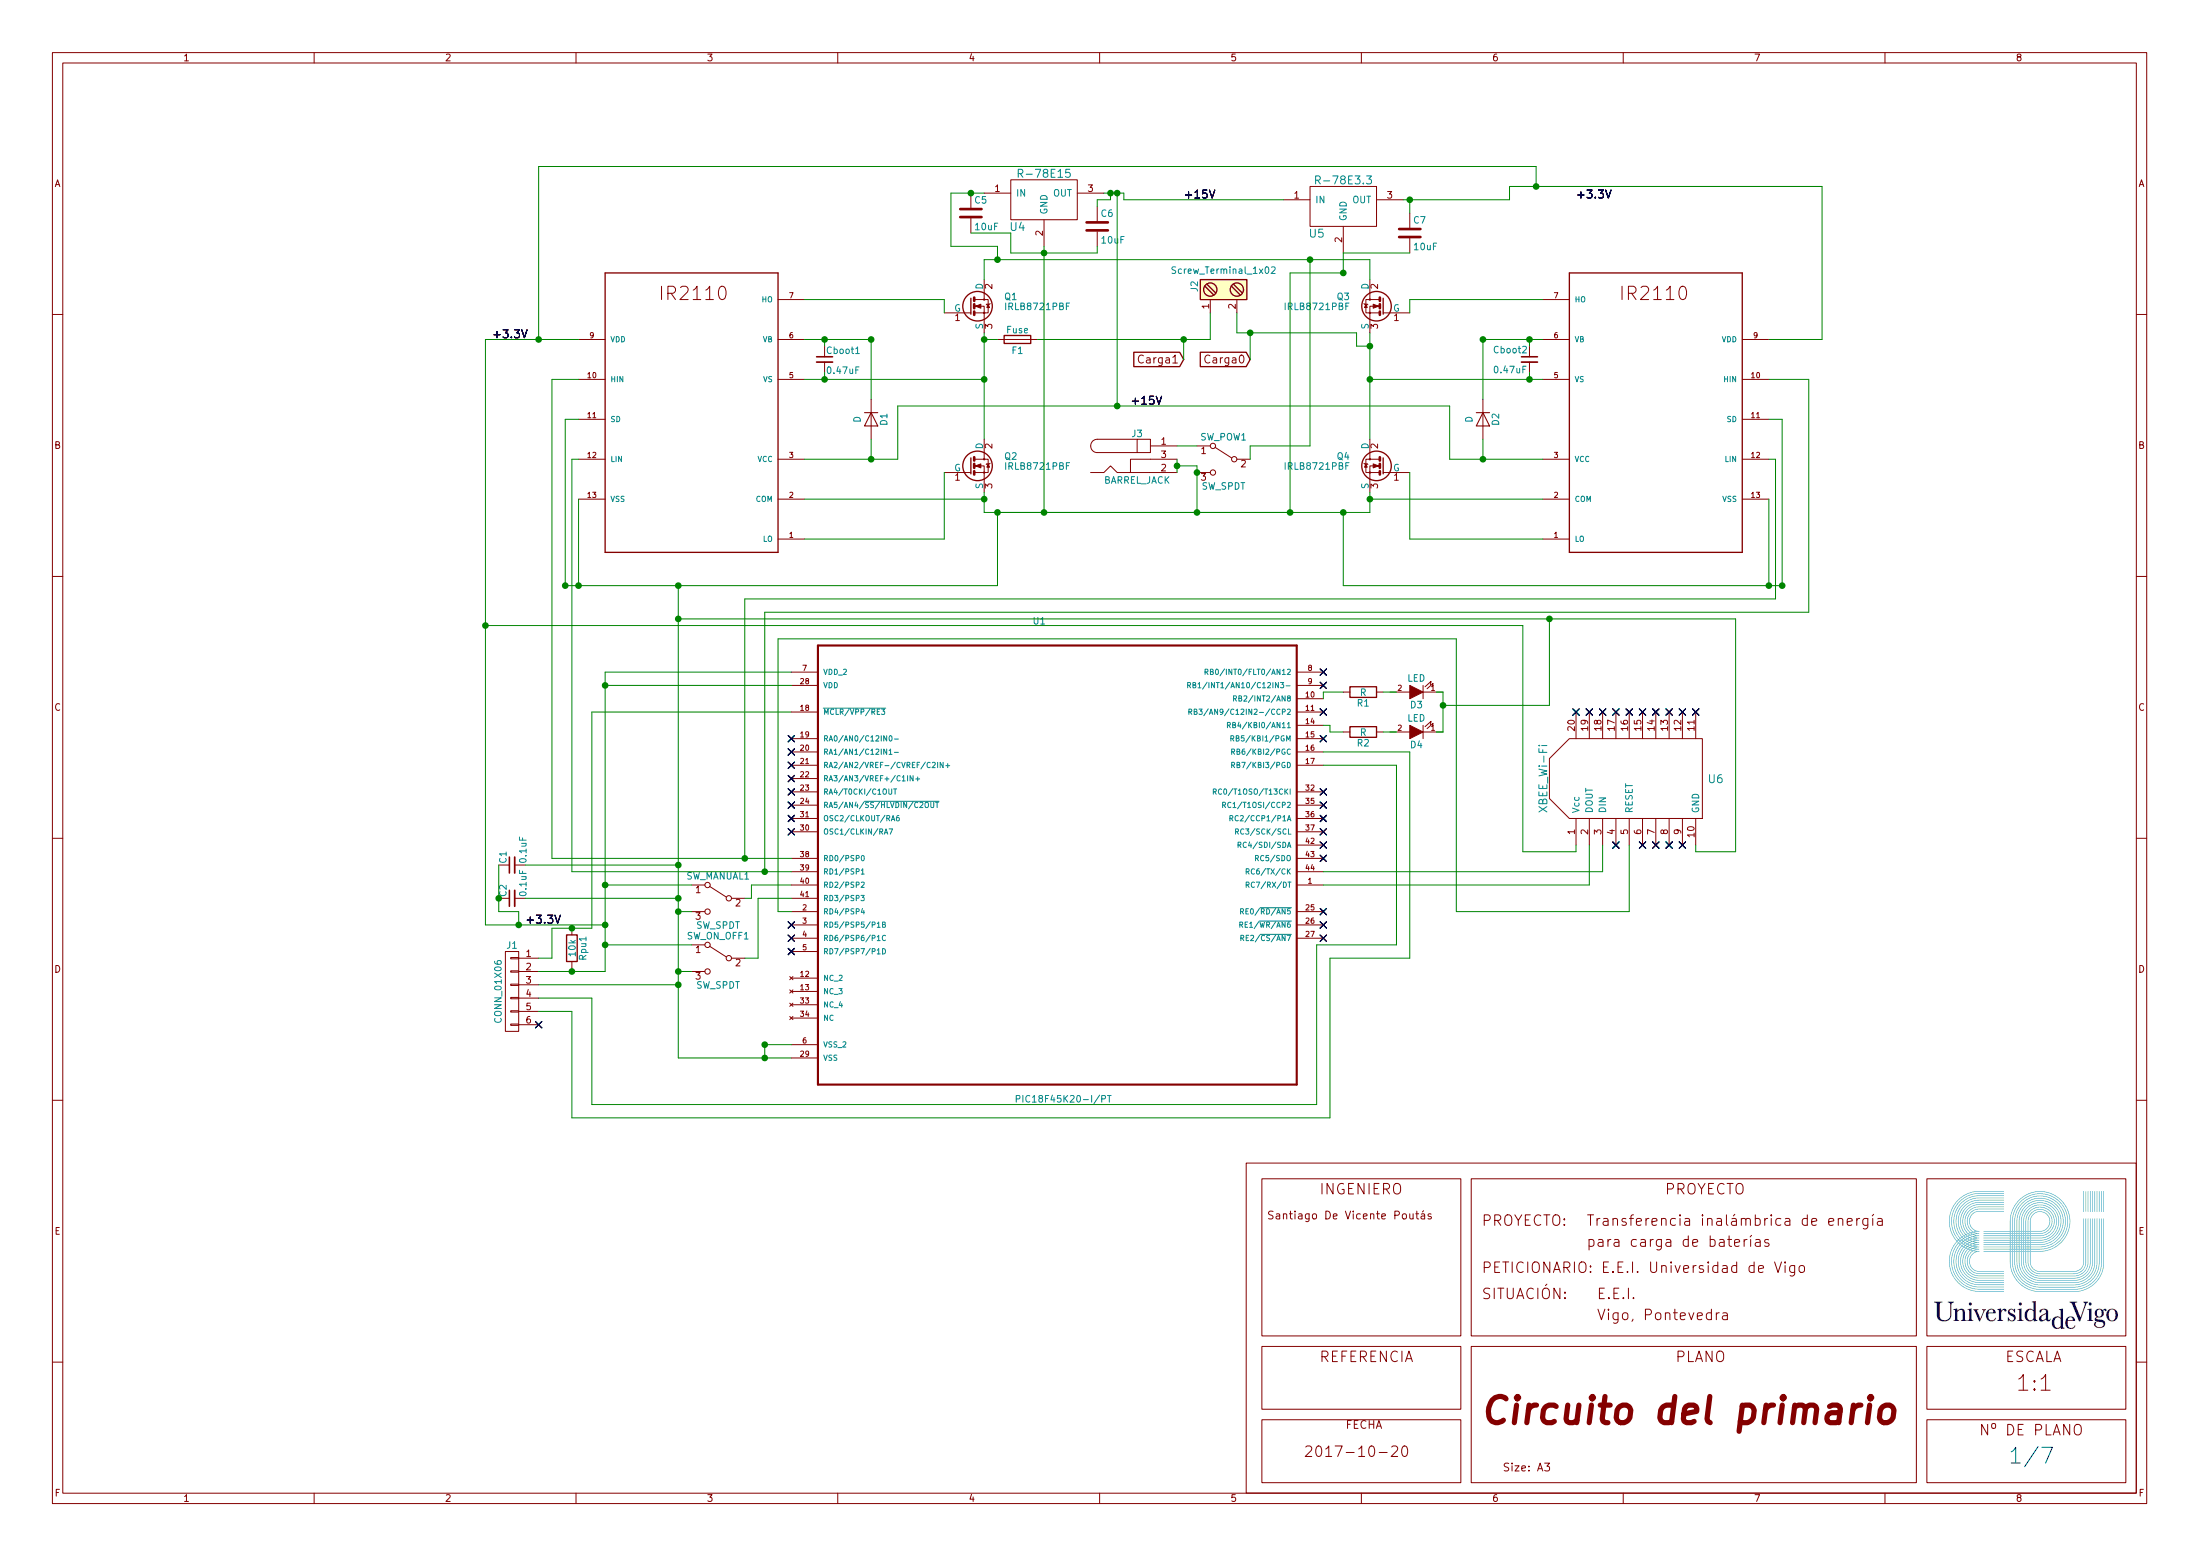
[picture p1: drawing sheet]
EESchema Schematic File Version 2
LIBS:tfg-rescue
LIBS:power
LIBS:device
LIBS:transistors
LIBS:conn
LIBS:linear
LIBS:regul
LIBS:74xx
LIBS:cmos4000
LIBS:adc-dac
LIBS:memory
LIBS:xilinx
LIBS:microcontrollers
LIBS:dsp
LIBS:microchip
LIBS:analog_switches
LIBS:motorola
LIBS:texas
LIBS:intel
LIBS:audio
LIBS:interface
LIBS:digital-audio
LIBS:philips
LIBS:display
LIBS:cypress
LIBS:siliconi
LIBS:opto
LIBS:atmel
LIBS:contrib
LIBS:valves
LIBS:IR2110
LIBS:ITFP260N
LIBS:PIC18F45K20-I_PT
LIBS:pickit3
LIBS:r-78exx
LIBS:switches
LIBS:xbee_wi-fi
LIBS:irlb8721pbf
LIBS:tfg-cache
EELAYER 25 0
EELAYER END
$Descr A3 16535 11693
encoding utf-8
Sheet 1 2
Title "Circuito del primario"
Date "2017-10-20"
Rev ""
Comp ""
Comment1 ""
Comment2 ""
Comment3 ""
Comment4 ""
$EndDescr
$Comp
L IR2110 U2
U 1 1
P 5250 3050
F 0 "U2" H 5250 3050 50  0001 L BNN
F 1 "IR2110" H 5250 3050 50  0001 L BNN
F 2 "Housings_DIP:DIP-14_W7.62mm" H 5250 3050 50  0001 L BNN
F 3 "DIP-14 International Rectifier" H 5250 3050 50  0001 L BNN
F 4 "High and Low Side Driver%2C All High Voltage Pins On One Side%2C Separate Logic and Power Ground%2C Shut-Down" H 5250 3050 50  0001 L BNN "Description"
F 5 "IR2110" H 5250 3050 50  0001 L BNN "MP"
F 6 "Unavailable" H 5250 3050 50  0001 L BNN "Availability"
F 7 "International Rectifier" H 5250 3050 50  0001 L BNN "MF"
F 8 "2.97 USD" H 5250 3050 50  0001 L BNN "Price"
	1    5250 3050
	1    0    0    -1  
$EndComp
$Comp
L IR2110 U3
U 1 1
P 12400 3050
F 0 "U3" H 12400 3050 50  0001 L BNN
F 1 "IR2110" H 12400 3050 50  0001 L BNN
F 2 "Housings_DIP:DIP-14_W7.62mm" H 12400 3050 50  0001 L BNN
F 3 "DIP-14 International Rectifier" H 12400 3050 50  0001 L BNN
F 4 "High and Low Side Driver%2C All High Voltage Pins On One Side%2C Separate Logic and Power Ground%2C Shut-Down" H 12400 3050 50  0001 L BNN "Description"
F 5 "IR2110" H 12400 3050 50  0001 L BNN "MP"
F 6 "Unavailable" H 12400 3050 50  0001 L BNN "Availability"
F 7 "International Rectifier" H 12400 3050 50  0001 L BNN "MF"
F 8 "2.97 USD" H 12400 3050 50  0001 L BNN "Price"
	1    12400 3050
	-1   0    0    -1  
$EndComp
$Comp
L C_Small Cboot2
U 1 1
P 11500 2700
F 0 "Cboot2" H 11225 2775 50  0000 L CNN
F 1 "0.47uF" H 11225 2625 50  0000 L CNN
F 2 "Capacitors_SMD:C_1206_HandSoldering" H 11500 2700 50  0001 C CNN
F 3 "" H 11500 2700 50  0001 C CNN
	1    11500 2700
	1    0    0    -1  
$EndComp
$Comp
L C_Small Cboot1
U 1 1
P 6200 2700
F 0 "Cboot1" H 6210 2770 50  0000 L CNN
F 1 "0.47uF" H 6210 2620 50  0000 L CNN
F 2 "Capacitors_SMD:C_1206_HandSoldering" H 6200 2700 50  0001 C CNN
F 3 "" H 6200 2700 50  0001 C CNN
	1    6200 2700
	1    0    0    -1  
$EndComp
$Comp
L D D1
U 1 1
P 6550 3150
F 0 "D1" H 6550 3250 50  0000 C CNN
F 1 "D" H 6550 3050 50  0000 C CNN
F 2 "Diodes_THT:D_DO-35_SOD27_P5.08mm_Vertical_AnodeUp" H 6550 3150 50  0001 C CNN
F 3 "" H 6550 3150 50  0001 C CNN
	1    6550 3150
	0    1    1    0   
$EndComp
$Comp
L D D2
U 1 1
P 11150 3150
F 0 "D2" H 11150 3250 50  0000 C CNN
F 1 "D" H 11150 3050 50  0000 C CNN
F 2 "Diodes_THT:D_DO-35_SOD27_P5.08mm_Vertical_AnodeUp" H 11150 3150 50  0001 C CNN
F 3 "" H 11150 3150 50  0001 C CNN
	1    11150 3150
	0    1    1    0   
$EndComp
$Comp
L PIC18F45K20-I/PT U1
U 1 1
P 7950 6350
F 0 "U1" H 7764 8009 50  0000 L BNN
F 1 "PIC18F45K20-I/PT" H 7629 4416 50  0000 L BNN
F 2 "componentesGIT:PIC18F45K20" H 7950 6350 50  0001 L BNN
F 3 "2.16 USD" H 7950 6350 50  0001 L BNN
F 4 "TQFP-44 10x10x1mm Tray%2C 32KB%2C Flash%2C 1536bytes-RAM%2C 36I/O%2C 8-Bit nanoWatt" H 7950 6350 50  0001 L BNN "Description"
F 5 "TQFP-44 Microchip" H 7950 6350 50  0001 L BNN "Package"
F 6 "Microchip" H 7950 6350 50  0001 L BNN "MF"
F 7 "Good" H 7950 6350 50  0001 L BNN "Availability"
F 8 "PIC18F45K20-I/PT" H 7950 6350 50  0001 L BNN "MP"
	1    7950 6350
	1    0    0    -1  
$EndComp
$Comp
L C_Small C2
U 1 1
P 3850 6750
F 0 "C2" H 3860 6820 50  0000 L CNN
F 1 "0.1uF" H 3860 6670 50  0000 L CNN
F 2 "Capacitors_SMD:C_1206_HandSoldering" H 3850 6750 50  0001 C CNN
F 3 "" H 3850 6750 50  0001 C CNN
	1    3850 6750
	0    -1   -1   0   
$EndComp
$Comp
L C_Small C1
U 1 1
P 3850 6500
F 0 "C1" H 3860 6570 50  0000 L CNN
F 1 "0.1uF" H 3860 6420 50  0000 L CNN
F 2 "Capacitors_SMD:C_1206_HandSoldering" H 3850 6500 50  0001 C CNN
F 3 "" H 3850 6500 50  0001 C CNN
	1    3850 6500
	0    -1   -1   0   
$EndComp
Text Label 8900 1500 0    60   ~ 0
+15V
Text Label 11850 1500 0    60   ~ 0
+3.3V
Text Label 8500 3050 0    60   ~ 0
+15V
Text Label 3700 2550 0    60   ~ 0
+3.3V
Text Label 3950 6950 0    60   ~ 0
+3.3V
$Comp
L CONN_01X06 J1
U 1 1
P 3850 7450
F 0 "J1" H 3850 7800 50  0000 C CNN
F 1 "CONN_01X06" V 3950 7450 50  0000 C CNN
F 2 "Pin_Headers:Pin_Header_Angled_1x06_Pitch2.54mm" H 3850 7450 50  0001 C CNN
F 3 "" H 3850 7450 50  0001 C CNN
	1    3850 7450
	-1   0    0    -1  
$EndComp
$Comp
L R-78E3.3 U4
U 1 1
P 7850 1450
F 0 "U4" H 7650 1200 60  0000 C CNN
F 1 "R-78E15" H 7850 1600 60  0000 C CNN
F 2 "componentes:r-78Exx" H 7850 1450 60  0001 C CNN
F 3 "" H 7850 1450 60  0001 C CNN
	1    7850 1450
	1    0    0    -1  
$EndComp
$Comp
L R-78E3.3 U5
U 1 1
P 10100 1500
F 0 "U5" H 9900 1250 60  0000 C CNN
F 1 "R-78E3.3" H 10100 1650 60  0000 C CNN
F 2 "componentes:r-78Exx" H 10100 1500 60  0001 C CNN
F 3 "" H 10100 1500 60  0001 C CNN
	1    10100 1500
	1    0    0    -1  
$EndComp
$Comp
L BARREL_JACK J3
U 1 1
P 8550 3450
F 0 "J3" H 8550 3645 50  0000 C CNN
F 1 "BARREL_JACK" H 8550 3295 50  0000 C CNN
F 2 "Connectors:BARREL_JACK" H 8550 3450 50  0001 C CNN
F 3 "" H 8550 3450 50  0001 C CNN
	1    8550 3450
	1    0    0    -1  
$EndComp
NoConn ~ 4050 7700
NoConn ~ 5950 5550
NoConn ~ 5950 5650
NoConn ~ 5950 5750
NoConn ~ 5950 5850
NoConn ~ 5950 5950
NoConn ~ 5950 6050
NoConn ~ 5950 6150
NoConn ~ 5950 6250
NoConn ~ 5950 6950
NoConn ~ 5950 7050
NoConn ~ 5950 7150
NoConn ~ 9950 5350
NoConn ~ 9950 5550
NoConn ~ 9950 5950
NoConn ~ 9950 6050
NoConn ~ 9950 6150
NoConn ~ 9950 6250
NoConn ~ 9950 6350
NoConn ~ 9950 6450
NoConn ~ 9950 6850
NoConn ~ 9950 6950
NoConn ~ 9950 7050
$Comp
L C C5
U 1 1
P 7300 1600
F 0 "C5" H 7325 1700 50  0000 L CNN
F 1 "10uF" H 7325 1500 50  0000 L CNN
F 2 "Capacitors_SMD:C_1206_HandSoldering" H 7338 1450 50  0001 C CNN
F 3 "" H 7300 1600 50  0001 C CNN
	1    7300 1600
	1    0    0    -1  
$EndComp
$Comp
L C C6
U 1 1
P 8250 1700
F 0 "C6" H 8275 1800 50  0000 L CNN
F 1 "10uF" H 8275 1600 50  0000 L CNN
F 2 "Capacitors_SMD:C_1206_HandSoldering" H 8288 1550 50  0001 C CNN
F 3 "" H 8250 1700 50  0001 C CNN
	1    8250 1700
	1    0    0    -1  
$EndComp
$Comp
L C C7
U 1 1
P 10600 1750
F 0 "C7" H 10625 1850 50  0000 L CNN
F 1 "10uF" H 10625 1650 50  0000 L CNN
F 2 "Capacitors_SMD:C_1206_HandSoldering" H 10638 1600 50  0001 C CNN
F 3 "" H 10600 1750 50  0001 C CNN
	1    10600 1750
	1    0    0    -1  
$EndComp
$Comp
L SW_SPDT SW_POW1
U 1 1
P 9200 3450
F 0 "SW_POW1" H 9200 3620 50  0000 C CNN
F 1 "SW_SPDT" H 9200 3250 50  0000 C CNN
F 2 "componentes:SPDT_Toggle_Switch" H 9200 3450 50  0001 C CNN
F 3 "" H 9200 3450 50  0001 C CNN
	1    9200 3450
	-1   0    0    -1  
$EndComp
$Comp
L Fuse F1
U 1 1
P 7650 2550
F 0 "F1" V 7730 2550 50  0000 C CNN
F 1 "Fuse" V 7575 2550 50  0000 C CNN
F 2 "Fuse_Holders_and_Fuses:Fuseholder5x20_horiz_SemiClosed_Casing10x25mm" V 7580 2550 50  0001 C CNN
F 3 "" H 7650 2550 50  0001 C CNN
	1    7650 2550
	0    1    1    0   
$EndComp
$Comp
L SW_SPDT SW_MANUAL1
U 1 1
P 5400 6750
F 0 "SW_MANUAL1" H 5400 6920 50  0000 C CNN
F 1 "SW_SPDT" H 5400 6550 50  0000 C CNN
F 2 "componentes:SPDT_Toggle_Switch" H 5400 6750 50  0001 C CNN
F 3 "" H 5400 6750 50  0001 C CNN
	1    5400 6750
	-1   0    0    -1  
$EndComp
$Comp
L SW_SPDT SW_ON_OFF1
U 1 1
P 5400 7200
F 0 "SW_ON_OFF1" H 5400 7370 50  0000 C CNN
F 1 "SW_SPDT" H 5400 7000 50  0000 C CNN
F 2 "componentes:SPDT_Toggle_Switch" H 5400 7200 50  0001 C CNN
F 3 "" H 5400 7200 50  0001 C CNN
	1    5400 7200
	-1   0    0    -1  
$EndComp
NoConn ~ 9950 5150
NoConn ~ 9950 5050
$Comp
L XBEE_Wi-Fi U6
U 1 1
P 12100 5850
F 0 "U6" H 12900 5850 60  0000 C CNN
F 1 "XBEE_Wi-Fi" V 11600 5850 60  0000 C CNN
F 2 "componentes:XBee_Wi-Fi" H 12100 5850 60  0001 C CNN
F 3 "" H 12100 5850 60  0001 C CNN
	1    12100 5850
	1    0    0    -1  
$EndComp
NoConn ~ 12150 6350
NoConn ~ 12350 6350
NoConn ~ 12450 6350
NoConn ~ 12550 6350
NoConn ~ 12650 6350
NoConn ~ 12750 5350
NoConn ~ 12650 5350
NoConn ~ 12550 5350
NoConn ~ 12450 5350
NoConn ~ 12350 5350
NoConn ~ 12250 5350
NoConn ~ 12150 5350
NoConn ~ 12050 5350
NoConn ~ 11950 5350
NoConn ~ 11850 5350
$Comp
L LED-RESCUE-tfg D3
U 1 1
P 10650 5200
F 0 "D3" H 10650 5300 50  0000 C CNN
F 1 "LED" H 10650 5100 50  0000 C CNN
F 2 "LEDs:LED_D3.0mm" H 10650 5200 50  0001 C CNN
F 3 "" H 10650 5200 50  0001 C CNN
	1    10650 5200
	-1   0    0    1   
$EndComp
$Comp
L LED-RESCUE-tfg D4
U 1 1
P 10650 5500
F 0 "D4" H 10650 5600 50  0000 C CNN
F 1 "LED" H 10650 5400 50  0000 C CNN
F 2 "LEDs:LED_D3.0mm" H 10650 5500 50  0001 C CNN
F 3 "" H 10650 5500 50  0001 C CNN
	1    10650 5500
	-1   0    0    1   
$EndComp
$Comp
L R R1
U 1 1
P 10250 5200
F 0 "R1" V 10330 5200 50  0000 C CNN
F 1 "R" V 10250 5200 50  0000 C CNN
F 2 "Resistors_SMD:R_1206_HandSoldering" V 10180 5200 50  0001 C CNN
F 3 "" H 10250 5200 50  0001 C CNN
	1    10250 5200
	0    1    1    0   
$EndComp
$Comp
L R R2
U 1 1
P 10250 5500
F 0 "R2" V 10330 5500 50  0000 C CNN
F 1 "R" V 10250 5500 50  0000 C CNN
F 2 "Resistors_SMD:R_1206_HandSoldering" V 10180 5500 50  0001 C CNN
F 3 "" H 10250 5500 50  0001 C CNN
	1    10250 5500
	0    1    1    0   
$EndComp
$Comp
L IRLB8721PBF Q1
U 1 1
P 7300 2300
F 0 "Q1" H 7550 2375 50  0000 L CNN
F 1 "IRLB8721PBF" H 7550 2300 50  0000 L CNN
F 2 "componentesGIT:TO-247AC" H 7550 2225 50  0001 L CIN
F 3 "" H 7300 2300 50  0001 L CNN
	1    7300 2300
	1    0    0    -1  
$EndComp
$Comp
L IRLB8721PBF Q2
U 1 1
P 7300 3500
F 0 "Q2" H 7550 3575 50  0000 L CNN
F 1 "IRLB8721PBF" H 7550 3500 50  0000 L CNN
F 2 "componentesGIT:TO-247AC" H 7550 3425 50  0001 L CIN
F 3 "" H 7300 3500 50  0001 L CNN
	1    7300 3500
	1    0    0    -1  
$EndComp
$Comp
L IRLB8721PBF Q3
U 1 1
P 10400 2300
F 0 "Q3" H 10650 2375 50  0000 L CNN
F 1 "IRLB8721PBF" H 10650 2300 50  0000 L CNN
F 2 "componentesGIT:TO-247AC" H 10650 2225 50  0001 L CIN
F 3 "" H 10400 2300 50  0001 L CNN
	1    10400 2300
	-1   0    0    -1  
$EndComp
$Comp
L IRLB8721PBF Q4
U 1 1
P 10400 3500
F 0 "Q4" H 10650 3575 50  0000 L CNN
F 1 "IRLB8721PBF" H 10650 3500 50  0000 L CNN
F 2 "componentesGIT:TO-247AC" H 10650 3425 50  0001 L CIN
F 3 "" H 10400 3500 50  0001 L CNN
	1    10400 3500
	-1   0    0    -1  
$EndComp
Text Notes 15100 11000 0    118  ~ 0
1/7
Text Label 8900 1500 0    60   ~ 0
+15V
Text Label 11850 1500 0    60   ~ 0
+3.3V
Text Label 8500 3050 0    60   ~ 0
+15V
Text Label 3700 2550 0    60   ~ 0
+3.3V
Text Label 3950 6950 0    60   ~ 0
+3.3V
NoConn ~ 4050 7700
NoConn ~ 5950 5550
NoConn ~ 5950 5650
NoConn ~ 5950 5750
NoConn ~ 5950 5850
NoConn ~ 5950 5950
NoConn ~ 5950 6050
NoConn ~ 5950 6150
NoConn ~ 5950 6250
NoConn ~ 5950 6950
NoConn ~ 5950 7050
NoConn ~ 5950 7150
NoConn ~ 9950 5350
NoConn ~ 9950 5550
NoConn ~ 9950 5950
NoConn ~ 9950 6050
NoConn ~ 9950 6150
NoConn ~ 9950 6250
NoConn ~ 9950 6350
NoConn ~ 9950 6450
NoConn ~ 9950 6850
NoConn ~ 9950 6950
NoConn ~ 9950 7050
NoConn ~ 9950 5150
NoConn ~ 9950 5050
NoConn ~ 12150 6350
NoConn ~ 12350 6350
NoConn ~ 12450 6350
NoConn ~ 12550 6350
NoConn ~ 12650 6350
NoConn ~ 12750 5350
NoConn ~ 12650 5350
NoConn ~ 12550 5350
NoConn ~ 12450 5350
NoConn ~ 12350 5350
NoConn ~ 12250 5350
NoConn ~ 12150 5350
NoConn ~ 12050 5350
NoConn ~ 11950 5350
NoConn ~ 11850 5350
Text Label 8900 1500 0    60   ~ 0
+15V
Text Label 11850 1500 0    60   ~ 0
+3.3V
Text Label 8500 3050 0    60   ~ 0
+15V
Text Label 3700 2550 0    60   ~ 0
+3.3V
Text Label 3950 6950 0    60   ~ 0
+3.3V
NoConn ~ 4050 7700
NoConn ~ 5950 5550
NoConn ~ 5950 5650
NoConn ~ 5950 5750
NoConn ~ 5950 5850
NoConn ~ 5950 5950
NoConn ~ 5950 6050
NoConn ~ 5950 6150
NoConn ~ 5950 6250
NoConn ~ 5950 6950
NoConn ~ 5950 7050
NoConn ~ 5950 7150
NoConn ~ 9950 5350
NoConn ~ 9950 5550
NoConn ~ 9950 5950
NoConn ~ 9950 6050
NoConn ~ 9950 6150
NoConn ~ 9950 6250
NoConn ~ 9950 6350
NoConn ~ 9950 6450
NoConn ~ 9950 6850
NoConn ~ 9950 6950
NoConn ~ 9950 7050
NoConn ~ 9950 5150
NoConn ~ 9950 5050
NoConn ~ 12150 6350
NoConn ~ 12350 6350
NoConn ~ 12450 6350
NoConn ~ 12550 6350
NoConn ~ 12650 6350
NoConn ~ 12750 5350
NoConn ~ 12650 5350
NoConn ~ 12550 5350
NoConn ~ 12450 5350
NoConn ~ 12350 5350
NoConn ~ 12250 5350
NoConn ~ 12150 5350
NoConn ~ 12050 5350
NoConn ~ 11950 5350
NoConn ~ 11850 5350
Text Label 8900 1500 0    60   ~ 0
+15V
Text Label 11850 1500 0    60   ~ 0
+3.3V
Text Label 8500 3050 0    60   ~ 0
+15V
Text Label 3700 2550 0    60   ~ 0
+3.3V
Text Label 3950 6950 0    60   ~ 0
+3.3V
NoConn ~ 4050 7700
NoConn ~ 5950 5550
NoConn ~ 5950 5650
NoConn ~ 5950 5750
NoConn ~ 5950 5850
NoConn ~ 5950 5950
NoConn ~ 5950 6050
NoConn ~ 5950 6150
NoConn ~ 5950 6250
NoConn ~ 5950 6950
NoConn ~ 5950 7050
NoConn ~ 5950 7150
NoConn ~ 9950 5350
NoConn ~ 9950 5550
NoConn ~ 9950 5950
NoConn ~ 9950 6050
NoConn ~ 9950 6150
NoConn ~ 9950 6250
NoConn ~ 9950 6350
NoConn ~ 9950 6450
NoConn ~ 9950 6850
NoConn ~ 9950 6950
NoConn ~ 9950 7050
NoConn ~ 9950 5150
NoConn ~ 9950 5050
NoConn ~ 12150 6350
NoConn ~ 12350 6350
NoConn ~ 12450 6350
NoConn ~ 12550 6350
NoConn ~ 12650 6350
NoConn ~ 12750 5350
NoConn ~ 12650 5350
NoConn ~ 12550 5350
NoConn ~ 12450 5350
NoConn ~ 12350 5350
NoConn ~ 12250 5350
NoConn ~ 12150 5350
NoConn ~ 12050 5350
NoConn ~ 11950 5350
NoConn ~ 11850 5350
$Sheet
S 16950 0    8050 11650
U 59F19A9A
F0 "tank" 60
F1 "tank.sch" 60
$EndSheet
Wire Wire Line
	7400 2100 7400 1950
Wire Wire Line
	7400 1950 10300 1950
Wire Wire Line
	10300 1950 10300 2100
Wire Wire Line
	7400 2500 7400 3300
Wire Wire Line
	10300 2500 10300 3300
Wire Wire Line
	7400 3700 7400 3850
Wire Wire Line
	10300 3850 10300 3700
Wire Wire Line
	6050 4050 7100 4050
Wire Wire Line
	7100 4050 7100 3550
Wire Wire Line
	6050 2250 7100 2250
Wire Wire Line
	7100 2250 7100 2350
Wire Wire Line
	6050 3450 6750 3450
Wire Wire Line
	11600 2250 10600 2250
Wire Wire Line
	10600 2250 10600 2350
Wire Wire Line
	11600 4050 10600 4050
Wire Wire Line
	10600 4050 10600 3550
Wire Wire Line
	10900 3450 11600 3450
Wire Wire Line
	10300 2850 11600 2850
Connection ~ 10300 2850
Wire Wire Line
	6050 2850 7400 2850
Connection ~ 7400 2850
Wire Wire Line
	11150 2550 11600 2550
Wire Wire Line
	6050 2550 6550 2550
Wire Wire Line
	6200 2600 6200 2550
Connection ~ 6200 2550
Wire Wire Line
	6200 2800 6200 2850
Connection ~ 6200 2850
Wire Wire Line
	11500 2600 11500 2550
Connection ~ 11500 2550
Wire Wire Line
	11500 2800 11500 2850
Connection ~ 11500 2850
Wire Wire Line
	6550 2550 6550 3000
Connection ~ 6550 2550
Wire Wire Line
	6550 3300 6550 3450
Connection ~ 6550 3450
Wire Wire Line
	11150 3300 11150 3450
Connection ~ 11150 3450
Wire Wire Line
	11150 3000 11150 2550
Connection ~ 11150 2550
Wire Wire Line
	6050 3750 7400 3750
Connection ~ 7400 3750
Wire Wire Line
	11600 3750 10300 3750
Connection ~ 10300 3750
Wire Wire Line
	7500 4400 7500 3850
Wire Wire Line
	4250 4400 7500 4400
Connection ~ 7500 3850
Wire Wire Line
	4350 3150 4250 3150
Wire Wire Line
	4250 3150 4250 4400
Connection ~ 4250 4400
Wire Wire Line
	10100 3850 10100 4400
Wire Wire Line
	10100 4400 13400 4400
Connection ~ 10100 3850
Wire Wire Line
	13300 3150 13400 3150
Wire Wire Line
	13400 3150 13400 4400
Connection ~ 13400 4400
Wire Wire Line
	3650 2550 4350 2550
Wire Wire Line
	13700 2550 13300 2550
Wire Wire Line
	4150 6450 5950 6450
Wire Wire Line
	4150 6450 4150 2850
Wire Wire Line
	4150 2850 4350 2850
Wire Wire Line
	4300 6550 5950 6550
Wire Wire Line
	4300 6550 4300 3450
Wire Wire Line
	4300 3450 4350 3450
Wire Wire Line
	5750 6550 5750 4600
Wire Wire Line
	5750 4600 13600 4600
Wire Wire Line
	13600 4600 13600 2850
Wire Wire Line
	13600 2850 13300 2850
Connection ~ 5750 6550
Wire Wire Line
	5600 6450 5600 4500
Wire Wire Line
	5600 4500 13350 4500
Wire Wire Line
	13350 4500 13350 3450
Wire Wire Line
	13350 3450 13300 3450
Connection ~ 5600 6450
Wire Wire Line
	5950 7850 5750 7850
Wire Wire Line
	5100 7950 5950 7950
Connection ~ 5750 7950
Wire Wire Line
	4450 5350 5950 5350
Wire Wire Line
	4550 5050 4550 7300
Wire Wire Line
	4550 5050 5950 5050
Wire Wire Line
	5950 5150 4550 5150
Connection ~ 4550 5150
Connection ~ 5750 7850
Wire Wire Line
	9950 5650 10600 5650
Wire Wire Line
	10600 5650 10600 7200
Wire Wire Line
	10600 7200 10000 7200
Wire Wire Line
	10000 7200 10000 8400
Wire Wire Line
	10000 8400 4300 8400
Wire Wire Line
	4300 8400 4300 7600
Wire Wire Line
	4300 7600 4050 7600
Wire Wire Line
	4050 7500 4450 7500
Wire Wire Line
	4450 7500 4450 8300
Wire Wire Line
	4450 8300 9900 8300
Wire Wire Line
	9900 8300 9900 7100
Wire Wire Line
	9900 7100 10500 7100
Wire Wire Line
	10500 7100 10500 5750
Wire Wire Line
	10500 5750 9950 5750
Wire Wire Line
	3650 6950 4550 6950
Wire Wire Line
	3750 6500 3750 6850
Wire Wire Line
	3750 6850 3900 6850
Wire Wire Line
	3900 6850 3900 6950
Connection ~ 3900 6950
Connection ~ 3750 6750
Connection ~ 7500 1950
Wire Wire Line
	9700 3850 9700 2050
Connection ~ 9700 3850
Wire Wire Line
	6750 3450 6750 3050
Wire Wire Line
	6750 3050 10900 3050
Connection ~ 8400 1450
Wire Wire Line
	10900 3050 10900 3450
Connection ~ 8400 3050
Wire Wire Line
	13700 1400 13700 2550
Wire Wire Line
	4050 1250 11550 1250
Wire Wire Line
	4050 1250 4050 2550
Wire Wire Line
	3650 2550 3650 6950
Connection ~ 4050 2550
Connection ~ 4550 6950
Wire Wire Line
	5100 4400 5100 7950
Connection ~ 5100 4400
Connection ~ 5100 7400
Wire Wire Line
	3950 6500 5100 6500
Connection ~ 5100 6500
Wire Wire Line
	3950 6750 5100 6750
Connection ~ 5100 6750
Wire Wire Line
	7150 1850 7500 1850
Wire Wire Line
	7500 1850 7500 1950
Wire Wire Line
	8300 1450 8450 1450
Wire Wire Line
	10100 1900 10100 2050
Connection ~ 10100 2050
Wire Wire Line
	10100 2050 9700 2050
Wire Wire Line
	9650 1500 8450 1500
Wire Wire Line
	8450 1500 8450 1450
Wire Wire Line
	10200 2500 10200 2600
Wire Wire Line
	10200 2600 10300 2600
Connection ~ 10300 2600
Connection ~ 7400 2550
Wire Wire Line
	9850 3350 9850 1950
Wire Wire Line
	9400 3350 9850 3350
Connection ~ 9850 1950
Wire Wire Line
	4350 3750 4350 4400
Connection ~ 4350 4400
Wire Wire Line
	13300 3750 13300 4400
Connection ~ 13300 4400
Wire Wire Line
	7150 1450 7400 1450
Wire Wire Line
	7150 1450 7150 1850
Connection ~ 7300 1450
Wire Wire Line
	7300 1750 7600 1750
Wire Wire Line
	7600 1750 7600 1900
Wire Wire Line
	7600 1900 8250 1900
Connection ~ 7850 1900
Wire Wire Line
	8350 1450 8350 1500
Wire Wire Line
	8350 1500 8250 1500
Wire Wire Line
	8250 1500 8250 1550
Connection ~ 8350 1450
Wire Wire Line
	8250 1900 8250 1850
Wire Wire Line
	10600 1500 10600 1600
Connection ~ 10600 1500
Wire Wire Line
	10600 1900 10100 1900
Wire Wire Line
	8850 3450 8850 3550
Wire Wire Line
	8850 3350 9000 3350
Wire Wire Line
	8850 3500 9000 3500
Wire Wire Line
	9000 3500 9000 3850
Connection ~ 8850 3500
Connection ~ 9000 3850
Connection ~ 9000 3550
Wire Wire Line
	9400 3450 9400 3350
Wire Wire Line
	7400 3850 10300 3850
Wire Wire Line
	7500 3850 9700 3850
Wire Wire Line
	7850 1850 7850 3850
Connection ~ 7850 3850
Wire Wire Line
	10550 1500 11350 1500
Wire Wire Line
	7400 2550 7500 2550
Wire Wire Line
	11350 1400 13700 1400
Wire Wire Line
	11550 1250 11550 1400
Connection ~ 11550 1400
Wire Wire Line
	11350 1500 11350 1400
Wire Wire Line
	4050 7400 5100 7400
Wire Wire Line
	5750 7850 5750 7950
Wire Wire Line
	5600 6750 5650 6750
Wire Wire Line
	5650 6750 5650 6650
Wire Wire Line
	5650 6650 5950 6650
Wire Wire Line
	5600 7200 5700 7200
Wire Wire Line
	5700 7200 5700 6750
Wire Wire Line
	5700 6750 5950 6750
Wire Wire Line
	4550 6650 5200 6650
Connection ~ 4550 6650
Wire Wire Line
	5100 6850 5200 6850
Connection ~ 5100 6850
Wire Wire Line
	4550 7100 5200 7100
Connection ~ 4550 7100
Wire Wire Line
	5100 7300 5200 7300
Connection ~ 5100 7300
Wire Wire Line
	11450 6400 11850 6400
Wire Wire Line
	11850 6400 11850 6350
Wire Wire Line
	11450 4700 11450 6400
Wire Wire Line
	5100 4650 13050 4650
Wire Wire Line
	13050 4650 13050 6400
Wire Wire Line
	13050 6400 12750 6400
Wire Wire Line
	12750 6400 12750 6350
Connection ~ 5100 4650
Wire Wire Line
	11950 6350 11950 6650
Wire Wire Line
	11950 6650 9950 6650
Wire Wire Line
	12050 6350 12050 6550
Wire Wire Line
	12050 6550 9950 6550
Wire Wire Line
	3650 4700 11450 4700
Connection ~ 3650 4700
Wire Wire Line
	12250 6350 12250 6850
Wire Wire Line
	12250 6850 10950 6850
Wire Wire Line
	10950 6850 10950 4800
Wire Wire Line
	10950 4800 5850 4800
Wire Wire Line
	5850 4800 5850 6850
Wire Wire Line
	5850 6850 5950 6850
Wire Wire Line
	9950 5250 9950 5200
Wire Wire Line
	9950 5450 10000 5450
Wire Wire Line
	10000 5450 10000 5500
Wire Wire Line
	10850 5200 10850 5500
Wire Wire Line
	10850 5300 11650 5300
Wire Wire Line
	11650 5300 11650 4650
Connection ~ 11650 4650
Connection ~ 10850 5300
Wire Wire Line
	9950 5200 10100 5200
Wire Wire Line
	10400 5200 10500 5200
Wire Wire Line
	10500 5500 10400 5500
Wire Wire Line
	10000 5500 10100 5500
Wire Wire Line
	10850 5200 10800 5200
Wire Wire Line
	10850 5500 10800 5500
Wire Wire Line
	8400 3050 8400 1450
Wire Wire Line
	9300 2500 10200 2500
$Comp
L Screw_Terminal_1x02 J2
U 1 1
P 9200 2150
F 0 "J2" H 9200 2400 50  0000 C TNN
F 1 "Screw_Terminal_1x02" V 9050 2150 50  0000 C TNN
F 2 "Connectors_Terminal_Blocks:TerminalBlock_Pheonix_MKDS1.5-2pol" H 9200 1925 50  0001 C CNN
F 3 "" H 9175 2150 50  0001 C CNN
	1    9200 2150
	0    -1   1    0   
$EndComp
Wire Wire Line
	7800 2550 9100 2550
Wire Wire Line
	9100 2550 9100 2350
Wire Wire Line
	9300 2350 9300 2500
$Comp
L R Rpu1
U 1 1
P 4300 7125
F 0 "Rpu1" V 4380 7125 50  0000 C CNN
F 1 "10k" V 4300 7125 50  0000 C CNN
F 2 "Resistors_SMD:R_1206_HandSoldering" V 4230 7125 50  0001 C CNN
F 3 "" H 4300 7125 50  0001 C CNN
	1    4300 7125
	1    0    0    -1  
$EndComp
Wire Wire Line
	4550 7300 4050 7300
Wire Wire Line
	4300 7275 4300 7300
Connection ~ 4300 7300
Wire Wire Line
	4150 6975 4450 6975
Wire Wire Line
	4150 6975 4150 7200
Wire Wire Line
	4150 7200 4050 7200
Wire Wire Line
	4450 6975 4450 5350
Connection ~ 4300 6975
Text GLabel 8900 2700 0    60   Input ~ 0
Carga1
Text GLabel 9400 2700 0    60   Input ~ 0
Carga0
Wire Wire Line
	8900 2700 8900 2550
Connection ~ 8900 2550
Wire Wire Line
	9400 2700 9400 2500
Connection ~ 9400 2500
$EndSCHEMATC
